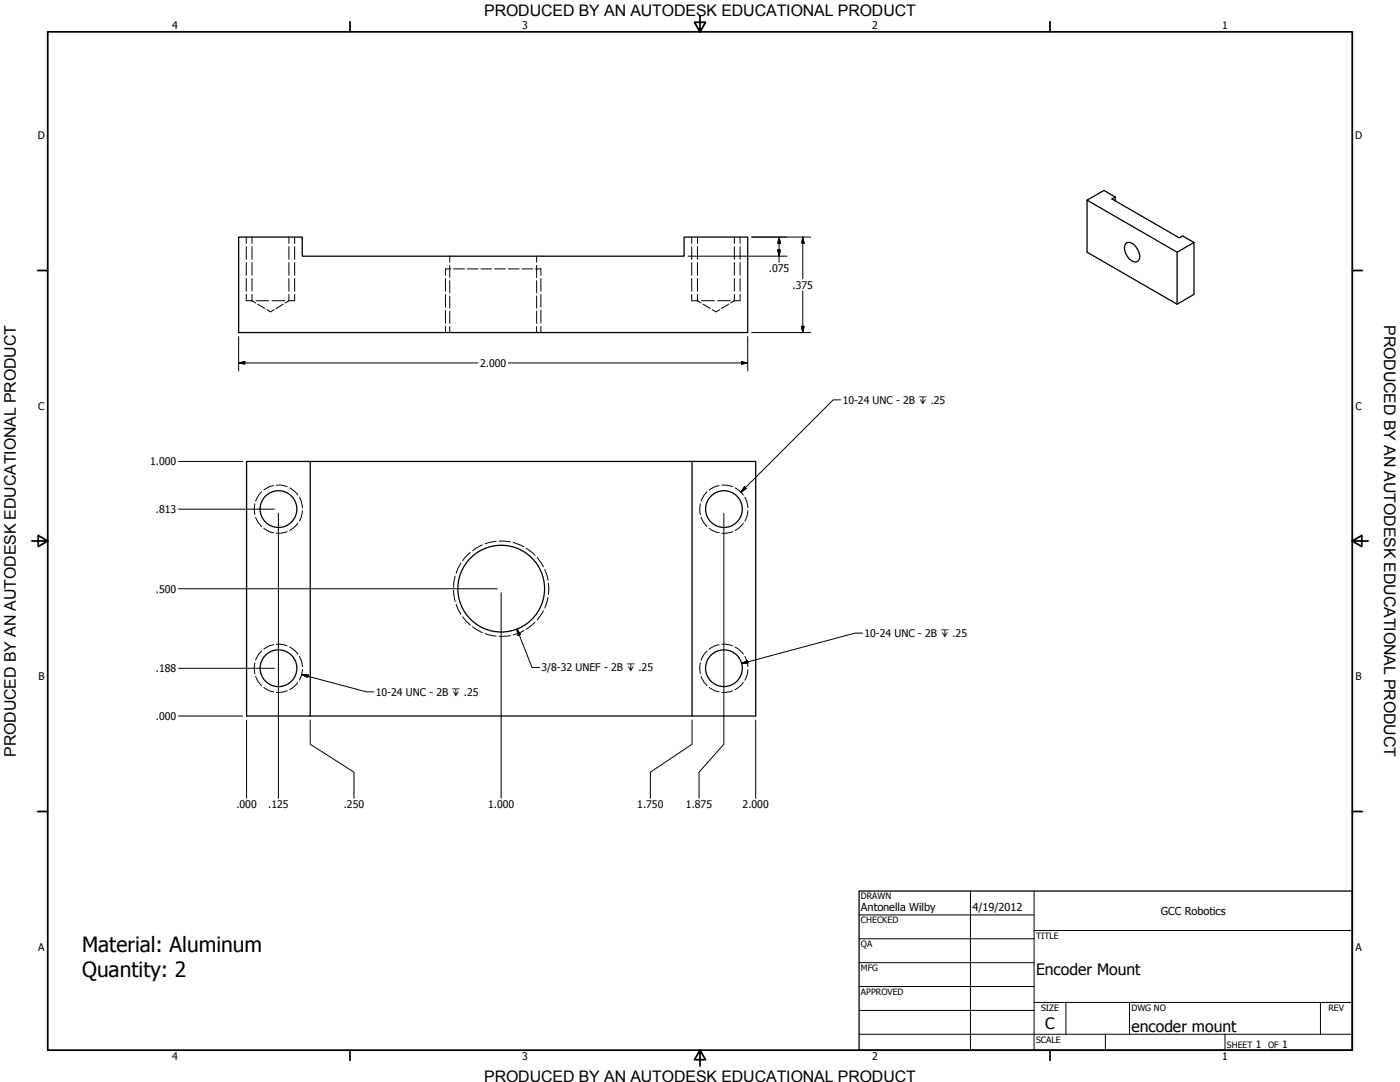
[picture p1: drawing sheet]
<svg xmlns="http://www.w3.org/2000/svg" width="559mm" height="432mm" viewBox="0 0 559 432" stroke-linecap="round" stroke-linejoin="round" font-family="sans-serif">
<!-- layer: Visible (ANSI) -->
<g fill="none" stroke="#000" stroke-width=".51">
<path d="M433.9 79.9v20.7l35.9 20.8 6.8-3.9v-20.7l-4.5-2.6-1.4 .7-26.9-15.5 1.3-.8v1.5M445.1 78.6l-4.5-2.6-6.7 3.9 35.9 20.7 6.8-3.8M95.2 94.6h25.4v7.6h152.4v-7.6h25.4v38.1h-203.2zM449.3 97.2a2.28 2.28 0 0 1 3.3 .4 5.9 5.9 0 0 1 2 6.2 1.9 1.9 0 0 1-3 .2 5.7 5.7 0 0 1-2.3-6.8zM469.8 100.6v20.8M123.8 184.1h-25.4v101.7h25.4v-101.7h152.4v101.7h25.4v-101.7h-25.4M123.8 285.8h152.4"/>
<circle cx="111.2" cy="203.2" r="7.3"/>
<circle cx="289" cy="203.2" r="7.3"/>
<circle cx="200.1" cy="234.9" r="17.3"/>
<circle cx="111.2" cy="266.7" r="7.3"/>
<circle cx="289" cy="266.7" r="7.3"/>
</g>
<!-- layer: Hidden (ANSI) -->
<g fill="none" stroke="#000" stroke-width=".4">
<path d="M100.6 94.6v2.6M100.6 98.4v5.1M115.3 94.6v2.6M115.3 98.4v5.1M278.4 94.6v2.6M278.4 98.4v5.1M293.1 94.6v2.6M293.1 98.4v5.1M100.6 117.5v2.5l1.4 .9M100.6 104.8v5.1M100.6 111.1v5.1M115.3 117.5v2.5l-1.4 .9"/>
<path d="M115.3 104.8v5.1M115.3 111.1v5.1M177.8 107.3h2.2M179.5 102.2v2.4M179.5 105.9v4.8M179.5 112v4.8M179.5 118.1v4.8M181 107.3h4.4M186.5 107.3h4.4M192 107.3h4.3M197.4 107.3h4.3M202.8 107.3h4.4"/>
<path d="M208.3 107.3h4.4M213.7 107.3h2.2M214.2 102.2v2.4M214.2 105.9v4.8M214.2 112v4.8M214.2 118.1v4.8M278.4 117.5v2.5l1.4 .9M278.4 104.8v5.1M278.4 111.1v5.1M293.1 117.5v2.5l-1.4 .9M293.1 104.8v5.1M293.1 111.1v5.1"/>
<path d="M98.3 120h2.6M102.2 120h5.1M102.8 121.3l2.9 1.8M106.5 123.6l1.4 .9 1.5-.9M108.6 120h5.1M113.1 121.3l-2.9 1.8M115 120h2.6M179.5 124.2v4.8M179.5 130.3v2.4M214.2 124.2v4.8M214.2 130.3v2.4M276.1 120h2.6"/>
<path d="M280 120h5.1M280.6 121.3l2.9 1.8M284.3 123.6l1.5 .9 1.4-.9M286.4 120h5.1M290.9 121.3l-2.9 1.8M292.8 120h2.6"/>
</g>
<!-- layer: Hidden Narrow (ANSI) -->
<g fill="none" stroke="#000" stroke-width=".4">
<path d="M98.3 94.6v2.6M98.3 98.4v5.1M117.6 94.6v2.6M117.6 98.4v5.1M276.1 94.6v2.6M276.1 98.4v5.1M295.4 94.6v2.6M295.4 98.4v5.1M98.3 104.8v5.1M98.3 111.1v5.1M98.3 117.5v2.5M117.6 104.8v5.1"/>
<path d="M117.6 111.1v5.1M117.6 117.5v2.5M177.8 107.3v2.6M177.8 111.1v5.1M177.8 117.5v5.1M215.9 107.3v2.6M215.9 111.1v5.1M215.9 117.5v5.1M276.1 104.8v5.1M276.1 111.1v5.1M276.1 117.5v2.5M295.4 104.8v5.1"/>
<path d="M295.4 111.1v5.1M295.4 117.5v2.5M177.8 123.8v5.1M177.8 130.2v2.5M215.9 123.8v5.1M215.9 130.2v2.5M104.4 196.3l-1.2 1.4-1.2 2.3M109.2 193.8l-1.4 .3-2.5 1.5M110.3 193.6l1.3-.1 3 .7M115.6 194.7l1.4 .9 1.9 1.9M119.5 198.4l.8 1.9 .4 2.3M282.2 196.3l-1.2 1.4-1.2 2.3"/>
<path d="M287 193.8l-1.4 .3-2.5 1.5M288.1 193.6l1.3-.1 3 .7M293.4 194.7l1.4 .9 1.9 1.9M297.3 198.4l.8 1.9 .4 2.3M101.7 201l-.2 2.2 .2 2.2M102 206.4l1.2 2.3 1.2 1.4M105.3 210.8l2.5 1.5 1.4 .3M114.6 212.2l-3 .7-1.3-.1M118.9 208.9l-1.9 1.9-1.4 .9M120.7 203.8l-.4 2.3-.8 1.9M192.5 217.5l-3.8 2.3M198.1 216l-4.5 1"/>
<path d="M199.2 216l4.5 .3M204.8 216.5l4.2 1.7M210.1 218.8l3.5 2.8M279.5 201l-.2 2.2 .2 2.2M279.8 206.4l1.2 2.3 1.2 1.4M283.1 210.8l2.5 1.5 1.4 .3M292.4 212.2l-3 .7-1.3-.1M296.7 208.9l-1.9 1.9-1.4 .9M298.5 203.8l-.4 2.3-.8 1.9M181 235.5l.7 4.5M181.7 229.9l-.7 4.5M184 224.7l-1.9 4.1"/>
<path d="M187.7 220.4l-3 3.4M214.4 222.4l2.5 3.8M217.4 227.2l1.4 4.4M218.8 238.3l-1.4 4.4M218.9 232.7v4.5M104.4 259.8l-1.2 1.4-1.2 2.3M109.2 257.3l-1.4 .3-2.5 1.5M110.3 257.1l1.3-.1 3 .7M115.6 258.2l1.4 .9 1.9 1.9M182.1 241.1l1.9 4.1M184.7 246.1l3 3.4M188.7 250.1l3.8 2.3"/>
<path d="M193.6 252.9l4.5 1M203.7 253.6l-4.5 .3M209 251.7l-4.2 1.7M213.6 248.3l-3.5 2.8M216.9 243.7l-2.5 3.8M282.2 259.8l-1.2 1.4-1.2 2.3M287 257.3l-1.4 .3-2.5 1.5M288.1 257.1l1.3-.1 3 .7M293.4 258.2l1.4 .9 1.9 1.9M101.7 264.5l-.2 2.2 .2 2.2M102 269.9l1.2 2.3 1.2 1.4M105.3 274.3l2.5 1.5 1.4 .3"/>
<path d="M114.6 275.7l-3 .7-1.3-.1M118.9 272.4l-1.9 1.9-1.4 .9M119.5 261.9l.8 1.9 .4 2.3M120.7 267.3l-.4 2.3-.8 1.9M279.5 264.5l-.2 2.2 .2 2.2M279.8 269.9l1.2 2.3 1.2 1.4M283.1 274.3l2.5 1.5 1.4 .3M292.4 275.7l-3 .7-1.3-.1M296.7 272.4l-1.9 1.9-1.4 .9M297.3 261.9l.8 1.9 .4 2.3M298.5 267.3l-.4 2.3-.8 1.9"/>
</g>
<!-- layer: Border (ANSI) -->
<g fill="none" stroke="#000" stroke-width=".7">
<path d="M19 12.7h520.8v406.4h-520.8zM139.7 8.6v4.1M279.4 6.3v6.4l-2.2-3.8h4.4l-2.2 3.8M419.1 8.6v4.1M15 107.9h4M539.8 107.9h4M12.7 215.9h6.3l-3.8-2.2v4.4l3.8-2.2M539.8 215.9l3.8 2.2v-4.4l-3.8 2.2h6.3M15 323.8h4M539.8 323.8h4M139.7 419.1v4.1M279.4 419.1l2.2 3.8h-4.4l2.2-3.8v6.3"/>
<path d="M419.1 419.1v4.1"/>
</g>
<!-- layer: Title (ANSI) -->
<g fill="none" stroke="#000" stroke-width=".4">
<path d="M387.3 355.6v63.5M412.7 355.6v63.5M342.9 365.1h69.8M342.9 374.6h69.8M412.7 371.3h127.1M342.9 384.2h69.8M342.9 393.7h69.8M342.9 412.7h196.9M342.9 403.2h69.8M412.7 400h127.1M425.4 400v12.7M441.2 412.7v6.4"/>
<path d="M450.8 400v12.7M488.9 412.7v6.4M527 400v12.7"/>
</g>
<path d="M342.9 355.6h196.9v63.5h-196.9z" fill="none" stroke="#000" stroke-width=".51"/>
<!-- layer: Dimension (ANSI) -->
<g fill="none" stroke="#000" stroke-width=".4">
<path d="M300 94.6h23.6M310.5 99.8h1l-.5 2.4zM311 94.6l.5 2.5h-1zM311 94.6v10M320.4 94.6l.5 2.5h-.9zM320.4 94.6v16.7M274.6 102.2h39.5M320.4 116.1v16.6M95.2 134.3v13.7M298.4 134.3v13.7M300 132.7h23.6M320 130.2h.9l-.5 2.5z"/>
<path d="M95.2 144.8l2.5-.5v1zM95.2 144.8h95.6M202.9 144.8h95.5M296 144.3l2.4 .5-2.4 .5zM71.2 184.1h25.6M71.2 203.2h38.3M111.1 204.8v113.8M288.9 204.8v92.2l-9.9 11.2v10.4M71.2 234.9h127.2M200 236.5v82.1M71.2 266.7h38.3M71.2 285.8h25.6"/>
<path d="M98.4 287.3v31.3M123.8 287.3v9.7l17.5 11.2v10.4M276.2 287.3v9.7l-16.6 11.2v10.4M301.6 287.3v31.3"/>
</g>
<path d="M310.5 99.8l.5 2.4zM310.5 99.8h1l-.5 2.4zM311 94.6l.5 2.5zM311 94.6l.5 2.5h-1zM320.4 94.6l.5 2.5zM320.4 94.6l.5 2.5h-.9zM320 130.2l.4 2.5zM320 130.2h.9l-.5 2.5zM95.2 144.8l2.5-.5zM95.2 144.8l2.5-.5v1zM296 145.3l2.4-.5zM296 144.3l2.4 .5-2.4 .5z" fill="#000" stroke="#000" stroke-width=".4"/>
<!-- layer: Symbol (ANSI) -->
<path d="M335.5 159.6h-3l-36.8 36.8M297.2 194.2l.7 .7-2.2 1.5zM206.3 251.1l1.4 2.1-.9 .4zM206.3 251.1l6 15.3h3M344.3 252.7h-3.1l-45.2 12.1M120.5 269.2l2.5 .2-.3 .9zM120.5 269.2l25.7 6.9h3M296 264.8l2.3-1.1 .3 .9z" fill="none" stroke="#000" stroke-width=".4"/>
<path d="M297.2 194.2l-1.5 2.2zM297.2 194.2l.7 .7-2.2 1.5zM206.3 251.1l1.4 2.1zM206.3 251.1l1.4 2.1-.9 .4zM120.5 269.2l2.5 .2zM120.5 269.2l2.5 .2-.3 .9zM296 264.8l2.3-1.1zM296 264.8l2.3-1.1 .3 .9z" fill="#000" stroke="#000" stroke-width=".4"/>
<g font-size="8.4">
<text x="32.8" y="379.9">Material: Aluminum</text>
<text x="32.8" y="389.9">Quantity: 2</text>
</g>
<g font-size="6.4">
<text x="552.4" y="129.8" transform="rotate(90 552.4 129.8)">PRODUCED BY AN AUTODESK EDUCATIONAL PRODUCT</text>
<text x="6.3" y="302" transform="rotate(-90 6.3 302)">PRODUCED BY AN AUTODESK EDUCATIONAL PRODUCT</text>
</g>
<g font-size="6.3">
<text x="193.3" y="6.3">PRODUCED BY AN AUTODESK EDUCATIONAL PRODUCT</text>
<text x="413.5" y="389.1">Encoder Mount</text>
<text x="417.2" y="410.6">C</text>
<text x="451.6" y="411.9">encoder mount</text>
<text x="193.3" y="431.8">PRODUCED BY AN AUTODESK EDUCATIONAL PRODUCT</text>
</g>
<g font-size="4.4">
<text x="343.7" y="363.5">Antonella Wilby</text>
<text x="388.1" y="363.7">4/19/2012</text>
<text x="463.4" y="365.1">GCC Robotics</text>
</g>
<g font-size="4.2">
<text x="68.7" y="11.7">4</text>
<text x="208.4" y="11.7">3</text>
<text x="348.1" y="11.7">2</text>
<text x="487.8" y="11.7">1</text>
<text x="15.1" y="55.5">D</text>
<text x="540.9" y="55.5">D</text>
<text x="306.9" y="108.5">.075</text>
<text x="316.4" y="115.2">.375</text>
<text x="191.6" y="146.4">2.000</text>
<text x="336.4" y="161.1">10-24 UNC - 2B ↧ .25</text>
<text x="15.2" y="163.4">C</text>
<text x="541" y="163.4">C</text>
<text x="59.9" y="185.7">1.000</text>
<text x="62.2" y="204.7">.813</text>
<text x="62.2" y="236.5">.500</text>
<text x="345.1" y="254.2">10-24 UNC - 2B ↧ .25</text>
<text x="62.2" y="268.2">.188</text>
<text x="216.1" y="267.9">3/8-32 UNEF - 2B ↧ .25</text>
<text x="15.3" y="271.4">B</text>
<text x="541.1" y="271.4">B</text>
<text x="150.1" y="277.6">10-24 UNC - 2B ↧ .25</text>
<text x="62.2" y="287.3">.000</text>
<text x="94.4" y="322.5">.000</text>
<text x="107.1" y="322.5">.125</text>
<text x="137.2" y="322.5">.250</text>
<text x="194.8" y="322.5">1.000</text>
<text x="254.4" y="322.5">1.750</text>
<text x="273.8" y="322.5">1.875</text>
<text x="296.4" y="322.5">2.000</text>
<text x="15.2" y="379.3">A</text>
<text x="541" y="379.3">A</text>
<text x="501.3" y="418.3">1</text>
<text x="511.8" y="418.3">1</text>
<text x="68.7" y="423.2">4</text>
<text x="208.4" y="423.2">3</text>
<text x="348.1" y="423.2">2</text>
<text x="487.8" y="423.2">1</text>
</g>
<g font-size="3.5">
<text x="343.7" y="358.9">DRAWN</text>
<text x="343.7" y="368.5">CHECKED</text>
<text x="413.5" y="374.6">TITLE</text>
<text x="343.7" y="378">QA</text>
<text x="343.7" y="387.5">MFG</text>
<text x="343.7" y="397.1">APPROVED</text>
<text x="415.5" y="403.4">SIZE</text>
<text x="451.6" y="403.4">DWG NO</text>
<text x="530.3" y="403.4">REV</text>
<text x="413.5" y="416.1">SCALE</text>
<text x="489.7" y="418.3">SHEET</text>
<text x="506.2" y="418.3">OF</text>
</g>
</svg>
